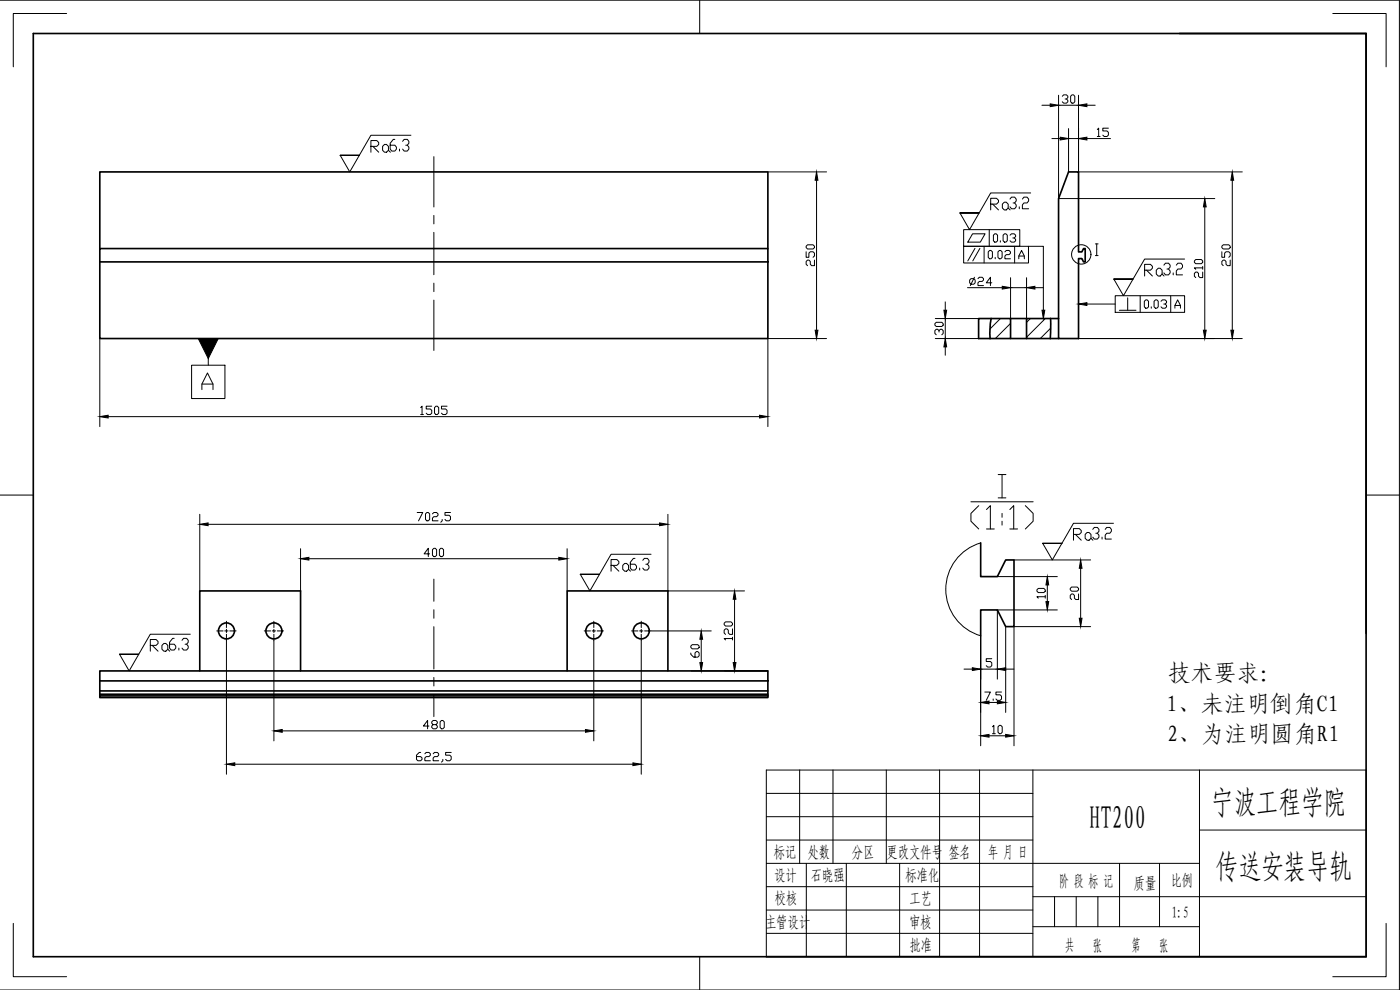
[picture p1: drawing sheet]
<svg xmlns="http://www.w3.org/2000/svg" width="420mm" height="297mm" viewBox="0 0 420 297" stroke-linecap="round" stroke-linejoin="round" font-family="sans-serif">
<g fill="none" stroke="#000" stroke-width=".5">
<path d="M10 10.1h400v276.9h-400zM354 10.1h56v180M320.7 51.6h3v24h1l.5-1h.5v4h-.5l-.5-1h-1v24h-6v-42zM30 74.6h200.5v4h-200.5zM30 78.6v23h200.5v-23M30 74.6v-23h200.5v23M297.5 95.6h-3.8v6h3.4M297.5 95.6h5.8v6h-6.2M297.5 95.6l-.4 3v3M303.3 95.6h4.8M315.3 95.6h-7.2v6h7.1M315.3 95.6h2.4"/>
<path d="M315.3 95.6l-.1 6M303.3 101.6h4.8M315.2 101.6h2.5M294.3 162.9v10.1h5l2.5-5h2.5v20h-2.5l-2.5-5h-5v7.8M30 201.3h200.5v3h-200.5zM30 204.3v3h200.5v-3M30 208.8v-.5h200.5v.5M30 208.8v.5h200.5v-.5M30 208.8h200.5M30 207.3v1M60 201.3v-24h30.2v24M170.2 201.3v-24h30.2v24"/>
<path d="M230.5 207.3v1"/>
<circle cx="68" cy="189.3" r="2.4"/>
<circle cx="82.2" cy="189.3" r="2.4"/>
<circle cx="178.2" cy="189.3" r="2.4"/>
<circle cx="192.5" cy="189.3" r="2.4"/>
</g>
<g fill="none" stroke="#000" stroke-width=".3">
<path d="M0 .1h420v296.9h-420M20 4h-16v16.1M210 .1v10M400 4h16v16.1M0 148.5h10M410 148.5h10M230 238h80M240 231v28M250 231v28M266 231v28M282 231v56M294 231v56"/>
<path d="M310 231v56M360 231v56M230 245h80M230 252h80M230 259h130M242 259v28M254 259v28M270 259v28M336 259v19M348 259v19M360 249h50M4 277v16h16"/>
<path d="M230 266h80M230 273h80M310 278h50M310 269h100M316.5 269v9M323 269v9M329.5 269v9M416 277v16h-16M210 287v10M230 287v-56h180v56M230 280h80"/>
</g>
<g fill="none" stroke="#000" stroke-width=".3">
<path d="M130.2 47v15.1M130.2 64.6v2.6M130.2 69.7v12.7M130.2 85v2.5M130.2 90v15.2M130.2 173.8v6.6M65.1 189.3h1.9M68 188.8v.5h-.5M68 186.4v1.9M68 190.3v1.9M68.5 189.3h-.5v.5M69 189.3h1.9"/>
<path d="M79.3 189.3h1.9M82.2 188.8v.5h-.5M82.2 186.4v1.9M82.2 190.3v1.9M82.7 189.3h-.5v.5M83.2 189.3h1.9M130.2 183v2.5M130.2 188v12.7M175.3 189.3h1.9M178.2 188.8v.5h-.5M178.2 186.4v1.9M178.2 190.3v1.9"/>
<path d="M178.7 189.3h-.5v.5M179.2 189.3h1.9M189.5 189.3h2M192.4 188.8v.5h-.5M192.4 186.4v1.9M192.4 190.3v1.9M193 189.3h-.6v.5M193.5 189.3h1.8M130.2 203.3v2.5M130.2 208.4v6.6"/>
</g>
<path d="M300.2 95.6l-3.1 3.1M303.3 97l-4.6 4.6M309.2 95.6l-1.1 1.1M313.7 95.6l-5.6 5.6M315.3 98.4l-3.1 3.2M303.3 101.5l-.1 .1" fill="none" stroke="#000" stroke-width=".3"/>
<!-- layer: 0 -->
<g fill="none" stroke="#000" stroke-width=".3">
<path d="M294.3 162.9a14.5 14.5 0 0 0-10.5 13.9 14.5 14.5 0 0 0 10.5 14"/>
<circle cx="324.5" cy="76.3" r="2.91"/>
</g>
<g fill="none" stroke="#000" stroke-width=".3">
<path d="M328.7 73.2h.9M328.7 76.7h.9M329.1 73.2v3.5M291.4 150.6h18.7M293.7 151.7l-2.3 2.3v2.4l2.3 2.3M296.1 152.9l1.1-1.2v7M296.1 158.7h2.3M299.6 142.4h2.3M299.6 149.4h2.3M300.7 142.4v7M300.7 154v1.2M300.7 156.4v1.2"/>
<path d="M303.1 152.9l1.1-1.2v7M303.1 158.7h2.3M307.7 151.7l2.4 2.3v2.4l-2.4 2.3"/>
</g>
<g fill="none" stroke="#000" stroke-width=".3">
<path d="M312.7 31.6h2.5M317.7 28.6v31h46.9M317.7 31.6h6M318.8 28.9l.4-.4h.9l.4 .4v.4l-.4 .4h-.5M320.1 29.7l.4 .4v.4l-.4 .5h-.9l-.4-.5M320.7 38.6v13M321.7 28.5h.4l.5 .4v1.6l-.5 .5h-.4l-.4-.5v-1.6zM323.7 28.6v31M326.2 31.6h2.5M329.3 38.9l.4-.4v2.5M332.6 38.5h-1.6v.8h1.2l.4 .4v.8l-.4 .5h-.8l-.4-.5M230.5 51.6h17.6"/>
<path d="M245.1 54.1v45M315.7 41.6h2.5M320.7 41.6h3M323.7 51.6h49.1M326.2 41.6h7.1M329.3 41h.8M369.8 54.1v45M241.9 75.5v1.7h.9v-1.2l.4-.5h.8l.4 .5v.8l-.4 .4M242.3 73.5h1.7l.4 .4v.4l-.4 .4h-1.7l-.4-.4v-.4zM244.4 78v1.7h-.8l-.4-.4v-.8l-.4-.5h-.5l-.4 .5v.8l.4 .4M289.2 68.9h16.8v5h-16.8zM289.2 73.9h19.5v5h-19.5z"/>
<path d="M291.9 70.2h3.7l-1.4 2.5h-3.8zM292.6 74.5l-2.2 3.8M294.1 74.5l-2.2 3.8M295.3 73.9v5M296.9 68.9v5M297 75.1h.4l.4 .5v1.6l-.4 .4h-.4l-.4-.4v-1.6zM298.1 70.6l.4-.4h.5l.4 .4v1.6l-.4 .5h-.5l-.4-.5zM298.7 77.2v.4M299.5 75.6l.4-.5h.4l.4 .5v1.6l-.4 .4h-.4l-.4-.4zM300.2 72.2v.5M301 70.6l.5-.4h.4l.4 .4v1.6l-.4 .5h-.4l-.5-.5zM301.6 75.6l.4-.5h.8l.5 .5v.4l-.5 .4h-.8l-.4 .4v.8h1.7"/>
<path d="M303.1 70.6l.5-.4h.8l.4 .4v.4l-.4 .4h-.4M304.4 71.4l.4 .4v.4l-.4 .5h-.8l-.5-.5M304.5 73.9v5M305.8 77.6v-.8l.8-1.7 .8 1.7v.8M305.8 76.8h1.6M308.7 73.9h4.4v19.2M358.9 77.9h1.6l.4 .4v.4l-.4 .4h-1.6l-.5-.4v-.4zM360.9 80v.8M361.6 62.1v37M366.7 75.5v1.7h.8v-1.2l.4-.5h.9l.4 .5v.8l-.4 .4M366.7 73.9l.4-.4h1.7l.4 .4v.4l-.4 .4h-1.7l-.4-.4zM369.2 78v1.7h-.8l-.5-.4v-.8l-.4-.5h-.4l-.4 .5v.8l.4 .4"/>
<path d="M280.6 97.1l.4-.4h1.6l.5 .4v.4l-.5 .5h-1.6l-.4-.5zM280.7 95.6h13M281.8 99.6v-.4l-.4-.4h-.4l-.4 .4v.8l.4 .5M281.8 99.2l.4-.4h.4l.5 .4v.8l-.5 .5M283.7 90.6v2.5M283.7 95.6v6M290.4 86.3h10.4M291.4 83.6h.8l.5 .4v.9l-.5 .4h-.8l-.4-.4v-.9zM292.4 83.2l-1.2 2.5M293.5 83.6l.4-.4h.8l.5 .4v.4l-.5 .4h-.8l-.4 .5v.8h1.7M297.7 84.9h-1.7l1.2-1.7v2.5M303.3 83.3v12.3"/>
<path d="M303.3 86.3h4.8M308.1 83.3v12.3M310.6 86.3h2.5M326.2 91.2h8.5M334.7 88.7h20.8v5h-20.8zM335.9 93.1h5M338.4 89.4v3.7M342.2 88.7v5M343.4 90.4l.5-.4h.4l.4 .4v1.7l-.4 .4h-.4l-.5-.4zM345.5 92.1v.4M346.8 90h.4l.4 .4v1.7l-.4 .4h-.4l-.4-.4v-1.7zM348.4 90.4l.4-.4h.9l.4 .4v.4l-.4 .4h-.4"/>
<path d="M349.7 91.2l.4 .4v.5l-.4 .4h-.9l-.4-.4M351.3 88.7v5M352.6 92.5v-.9l.8-1.6 .9 1.6v.9M352.6 91.6h1.7M360.9 81.6v1.7h-.8l-.4-.4v-.9l-.4-.4h-.4l-.5 .4v.9l.5 .4M360.9 80.4h-2.5l.5 .4M30 101.6v26.4M57.5 109.6h10v10h-10zM60.6 116.9v-1.7l1.7-3.3 1.6 3.3v1.7M60.6 115.2h3.3M62.5 101.6v8M248.1 101.6h-17.6v26.4"/>
<path d="M280.7 101.6h13M283.7 104.1v2.5M323.7 101.6h49.1M32.5 125h195.5M126.2 122.3l.5-.4v2.5M126.2 124.4h.9M129.6 121.9h-1.7v.8h1.3l.4 .4v.9l-.4 .4h-.9l-.4-.4M130.4 122.3l.4-.4h.4l.5 .4v1.7l-.5 .4h-.4l-.4-.4zM134.2 121.9h-1.7v.8h1.2l.5 .4v.9l-.5 .4h-.8l-.4-.4M60 154.3v23M62.5 157.3h135.5M125.2 153.8h1.7l-1.3 2.5"/>
<path d="M127.7 154.2l.4-.4h.4l.4 .4v1.7l-.4 .4h-.4l-.4-.4zM129.8 154.2l.4-.4h.8l.5 .4v.4l-.5 .4h-.8l-.4 .4v.9h1.7M132.7 155.9v.4l-.4 .4M135.2 153.8h-1.7v.8h1.3l.4 .4v.9l-.4 .4h-.8l-.5-.4M200.4 154.3v23h23M90.2 164.6v12.7M92.7 167.6h75M128.9 166.2h-1.6l1.2-1.7v2.5M129.8 164.9l.4-.4h.4l.4 .4v1.7l-.4 .4h-.4l-.4-.4zM131.9 164.9l.4-.4h.4l.4 .4v1.7l-.4 .4h-.4l-.4-.4zM170.2 164.6v12.7M220.5 179.8v19"/>
<path d="M299.3 173h18M304.3 168h23M311.2 177l.4-.5h1.7l.4 .5v.4l-.4 .4h-1.7l-.4-.4zM313.7 179h-2.5l.4 .5M313.7 178.6v.9M314.3 175.5v5M321.2 176.5l.4-.4h1.7l.4 .4v.5l-.4 .4h-1.7l-.4-.4zM323.7 178.2v1.7h-.8l-.5-.4v-.9l-.4-.4h-.4l-.4 .4v.9l.4 .4M324.3 170.5v15M68 192.2v40.1M82.2 192.2v30.1M178.2 192.2v30.1"/>
<path d="M192.4 192.2v40.1M195.3 189.3h18.2M207.3 195.9v.4l.9 .9h1.2l.4-.4v-.9l-.4-.4h-.4l-.4 .4v1.3M207.3 193.8l.4-.4h1.7l.4 .4v.5l-.4 .4h-1.7l-.4-.4zM210.4 191.8v7M217.3 187l.4-.4h1.7l.4 .4v.4l-.4 .4h-1.7l-.4-.4zM219.8 191.6h-2.5l.4 .4M219.8 188.7v1.6h-.8l-.4-.4v-.8l-.4-.4h-.5l-.4 .4v.8l.4 .4M219.8 191.2v.8M294.3 190.8v33M297.6 197.6h-1.6v.9h1.2l.4 .4v.8l-.4 .4h-.8l-.4-.4M301.8 188v25.8"/>
<path d="M317.3 183h-18v20.8M327.3 188h-23v35.8M84.7 219.3h91M128.7 217.8h-1.6l1.2-1.6v2.5M130 217.4l-.4-.4v-.4l.4-.4h.8l.4 .4v.4l-.4 .4h-.8l-.4 .4v.5l.4 .4h.8l.4-.4v-.5l-.4-.4M132.5 216.2h.4l.4 .4v1.7l-.4 .4h-.4l-.4-.4v-1.7zM207.5 201.3h23M289.3 200.8h2.5M294.3 200.8h5M295.6 207.6h1.6l-1.2 2.5M296.8 210.8h2.5M297.9 218.1l.4-.5v2.5"/>
<path d="M298.1 209.7v.4M299.5 218.1l.4-.5h.5l.4 .5v1.6l-.4 .4h-.5l-.4-.4zM300.6 207.6h-1.7v.9h1.3l.4 .4v.8l-.4 .4h-.9l-.4-.4M301.8 200.8h2.5M70.5 229.3h119.4M126.2 225.8h-.4l-.8 .8v1.2l.4 .5h.8l.5-.5v-.4l-.5-.4h-1.2M127.5 226.2l.4-.4h.8l.5 .4v.4l-.5 .4h-.8l-.4 .4v.9h1.7M130 226.2l.4-.4h.8l.5 .4v.4l-.5 .4h-.8l-.4 .4v.9h1.7M132.9 227.8v.5l-.4 .4M135.4 225.8h-1.7v.8h1.3l.4 .4v.8l-.4 .5h-.8l-.5-.5M296.8 220.8h5M297.9 220.1h.8"/>
</g>
<g fill="#000" stroke="#000" stroke-width=".3">
<path d="M315.2 31.2l2.5 .4-2.5 .4zM323.7 31.6l2.5-.4v.8zM245.1 51.6l.4 2.5h-.9zM318.2 41.2l2.5 .4-2.5 .4zM323.7 41.6l2.5-.4v.8zM369.8 51.6l.4 2.5h-.8zM361.6 59.6l.4 2.5h-.8zM244.6 99.1h.9l-.4 2.5zM283.3 93.1h.8l-.4 2.5zM300.8 85.9l2.5 .4-2.5 .4zM308.1 86.3l2.5-.4v.8zM312.7 93.1h.9l-.5 2.5z"/>
<path d="M323.7 91.2l2.5-.4v.8zM361.2 99.1h.8l-.4 2.5zM369.4 99.1h.8l-.4 2.5zM59.5 101.6h6l-3 6zM283.7 101.6l.4 2.5h-.8zM30 125l2.5-.4v.8zM228 124.6l2.5 .4-2.5 .4zM60 157.3l2.5-.4v.8zM198 156.9l2.4 .4-2.4 .4zM90.2 167.6l2.5-.4v.8zM167.7 167.2l2.5 .4-2.5 .4zM220.5 177.3l.4 2.5h-.9z"/>
<path d="M314.3 173l.4 2.5h-.8zM324.3 168l.4 2.5h-.8zM210.4 189.3l.5 2.5h-.9zM210 198.8h.9l-.5 2.5zM220 198.8h.9l-.4 2.5zM313.9 180.5h.8l-.4 2.5zM323.9 185.5h.8l-.4 2.5zM82.2 219.3l2.5-.4v.8zM175.7 218.9l2.5 .4-2.5 .4zM291.8 200.3l2.5 .5-2.5 .4zM294.3 210.8l2.5-.4v.8zM299.3 210.4l2.5 .4-2.5 .4z"/>
<path d="M299.3 200.8l2.5-.5v.9zM68 229.3l2.5-.4v.8zM189.9 228.9l2.5 .4-2.5 .4zM294.3 220.8l2.5-.4v.8zM301.8 220.4l2.5 .4-2.5 .4z"/>
</g>
<g fill="none" stroke="#000" stroke-width=".3">
<path d="M107.9 46.6h-5.8h5.8M123.3 40.6h-12l-6.3 11-2.9-5M309.3 57.9h-12l-6.3 11-2.9-5M293.9 63.9h-5.8h5.8M353 79.6l.5-.6h.9l.5 .6v.5l-.5 .6h-.9l-.5 .6v1.2h1.9M355.5 77.7h-12l-6.3 11-2.9-5M340.1 83.7h-5.8h5.8M331.7 158.8l.4-.6h1l.4 .6v.6l-.4 .6h-1l-.4 .6v1.1h1.8M334.2 157h-12l-6.4 11-2.9-5M179.9 172.3h-5.8h5.8M195.4 166.3h-12l-6.4 11-2.9-5M318.7 163h-5.8h5.8"/>
<path d="M41.6 196.3h-5.7h5.7M57.1 190.3h-12l-6.3 11-2.9-5"/>
</g>
<g font-size="9.7">
<text x="363.5" y="244.3">宁波工程学院</text>
<text x="326.9" y="248.8">HT200</text>
<text x="365" y="263.3">传送安装导轨</text>
</g>
<g font-size="7.1">
<text x="110.1" y="46.9">Ra</text>
<text x="115.7" y="46.6">6.3</text>
<text x="296" y="64.2">Ra</text>
<text x="302" y="63.9">3.2</text>
<text x="342.2" y="84">Ra</text>
<text x="321" y="163.3">Ra</text>
<text x="182" y="172.5">Ra</text>
<text x="188" y="172.2">6.3</text>
<text x="43.7" y="196.5">Ra</text>
<text x="49.7" y="196.1">6.3</text>
</g>
<g font-size="6.9">
<text x="350.4" y="204.3">技术要求：</text>
<text x="350.1" y="213.5">1、未注明倒角C1</text>
<text x="350.3" y="222.7">2、为注明圆角R1</text>
</g>
<g font-size="4.8">
<text x="232.3" y="257.5">标记</text>
<text x="242.3" y="257.5">处数</text>
<text x="255.7" y="257.3">分区</text>
<text x="266.1" y="257.5">更改文件号</text>
<text x="284.7" y="257.5">签名</text>
<text x="296.6" y="257.5">年 月 日</text>
<text x="232.4" y="264.3">设计</text>
<text x="243.4" y="264.3">石晓强</text>
<text x="271.7" y="264.5">标准化</text>
<text x="317.8" y="266.1">阶 段 标 记</text>
<text x="340.3" y="266.6">质量</text>
<text x="351.4" y="265.9">比例</text>
<text x="232.5" y="271.2">校核</text>
<text x="272.9" y="271.1">工艺</text>
<text x="351.7" y="275.5">1:5</text>
<text x="229.7" y="278.5">主管设计</text>
<text x="272.9" y="278.5">审核</text>
<text x="272.9" y="285.4">批准</text>
<text x="319.7" y="285.4">共</text>
<text x="327.9" y="285.4">张</text>
<text x="339.6" y="285.4">第</text>
<text x="347.8" y="285.4">张</text>
</g>
</svg>
